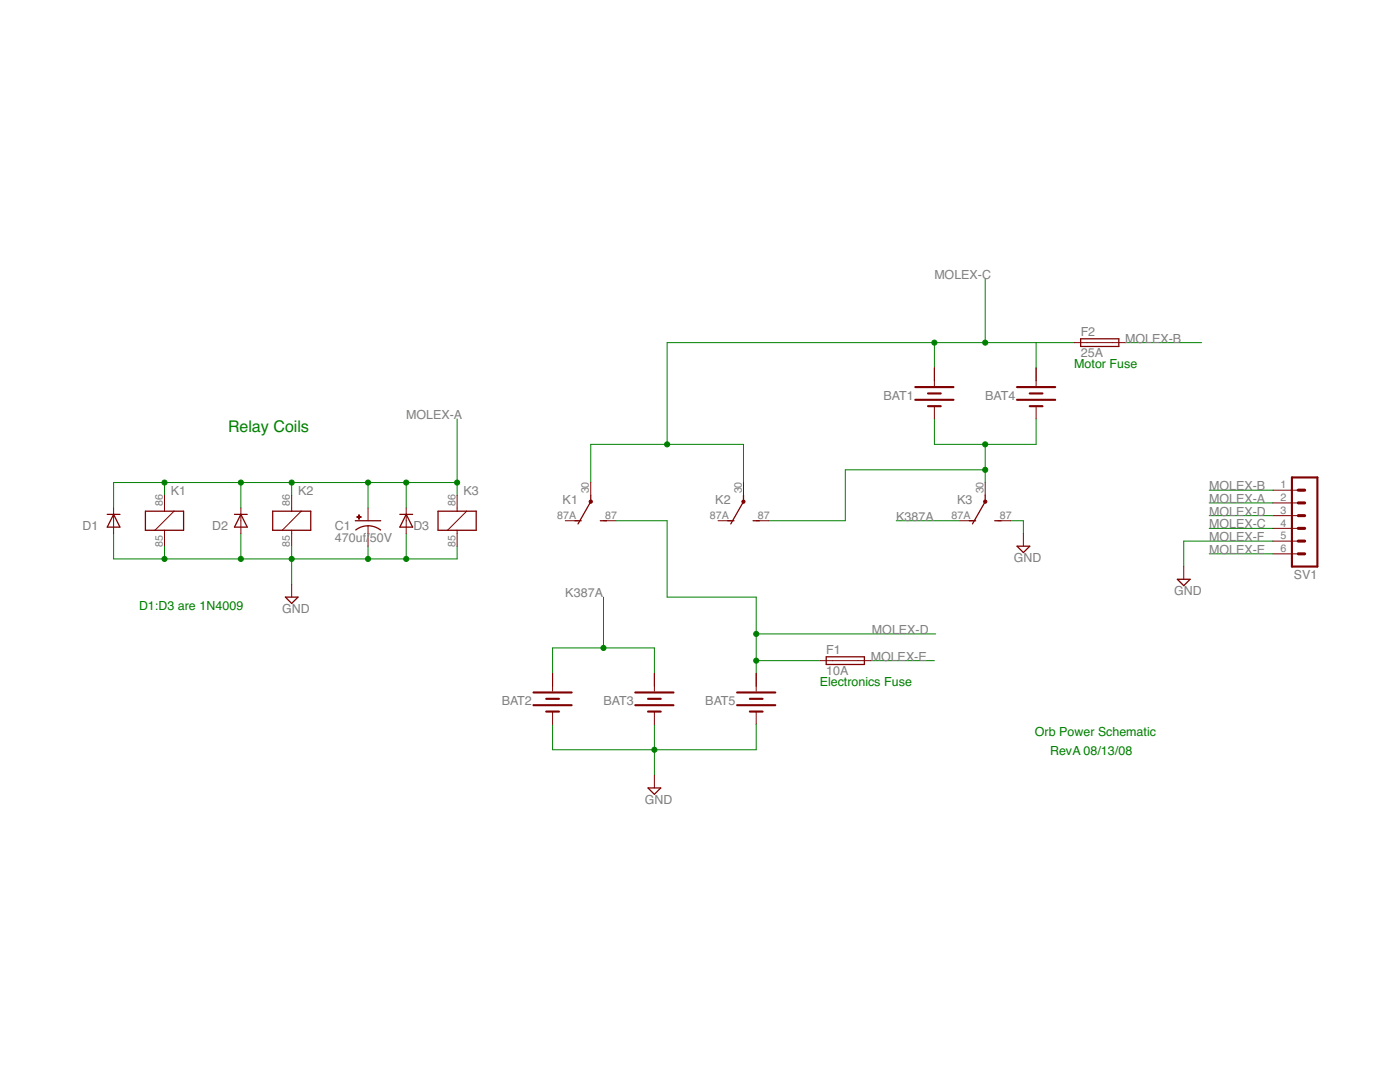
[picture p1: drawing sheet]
<svg xmlns="http://www.w3.org/2000/svg" width="279mm" height="216mm" viewBox="0 0 279 216" stroke-linecap="round" stroke-linejoin="round" font-family="sans-serif">
<g fill="#008000" stroke="#008000" stroke-width=".2">
<path d="M110.3 144.5v5.1z"/>
<path d="M110.3 149.6h20.3z"/>
<path d="M130.6 144.5v5.1z"/>
<path d="M130.6 149.6v5.1z"/>
<path d="M130.6 149.6h20.3z"/>
<path d="M150.9 144.5v5.1z"/>
<path d="M32.8 109v2.5z"/>
<path d="M22.7 111.5h10.1z"/>
<path d="M22.7 106.4v5.1z"/>
<path d="M48.1 106.4v5.1z"/>
<path d="M48.1 111.5h10.1z"/>
<path d="M58.2 109v2.5z"/>
<path d="M32.8 111.5h15.3z"/>
<path d="M81.1 106.4v5.1z"/>
<path d="M81.1 111.5h10.1z"/>
<path d="M91.2 109v2.5z"/>
<path d="M73.4 111.5h7.7z"/>
<path d="M73.4 109v2.5z"/>
<path d="M58.2 111.5h15.2z"/>
<path d="M58.2 111.5v5.1z"/>
<path d="M201.7 103.9h2.5z"/>
<path d="M204.2 103.9v2.5z"/>
<path d="M22.7 96.3v5.1z"/>
<path d="M22.7 96.3h10.1z"/>
<path d="M32.8 96.3v2.5z"/>
<path d="M58.2 96.3v2.5z"/>
<path d="M48.1 96.3h10.1z"/>
<path d="M48.1 96.3v5.1z"/>
<path d="M32.8 96.3h15.3z"/>
<path d="M81.1 96.3h10.1z"/>
<path d="M81.1 96.3v5.1z"/>
<path d="M91.2 96.3v2.5z"/>
<path d="M73.4 96.3v5.1z"/>
<path d="M73.4 96.3h7.7z"/>
<path d="M58.2 96.3h15.2z"/>
<path d="M91.2 83.6v12.7z"/>
<path d="M241.3 100.4h12.7z"/>
<path d="M110.3 129.3v5.1z"/>
<path d="M110.3 129.3h10.1z"/>
<path d="M120.4 129.3h10.2z"/>
<path d="M130.6 129.3v5.1z"/>
<path d="M120.4 119.1v10.2z"/>
<path d="M178.9 103.9h12.7z"/>
<path d="M186.5 83.6v5.1z"/>
<path d="M206.8 83.6v5.1z"/>
<path d="M196.6 93.7v2.6z"/>
<path d="M196.6 88.7v5z"/>
<path d="M196.6 88.7h10.2z"/>
<path d="M186.5 88.7h10.1z"/>
<path d="M153.5 103.9h15.2z"/>
<path d="M168.7 93.7v10.2z"/>
<path d="M168.7 93.7h27.9z"/>
<path d="M206.8 68.4v5z"/>
<path d="M186.5 68.4v5z"/>
<path d="M186.5 68.4h10.1z"/>
<path d="M196.6 68.4h10.2z"/>
<path d="M133.1 68.4h53.4z"/>
<path d="M148.4 88.7v7.6z"/>
<path d="M133.1 88.7h15.3z"/>
<path d="M133.1 68.4v20.3z"/>
<path d="M117.9 88.7h15.2z"/>
<path d="M117.9 88.7v7.6z"/>
<path d="M196.6 55.7v12.7z"/>
<path d="M206.8 68.4h7.6z"/>
<path d="M241.3 105.4h12.7z"/>
<path d="M241.3 102.9h12.7z"/>
<path d="M150.9 131.8v2.6z"/>
<path d="M150.9 126.5v5.3z"/>
<path d="M150.9 119.1v7.4z"/>
<path d="M123 103.9h10.1z"/>
<path d="M133.1 103.9v15.2z"/>
<path d="M133.1 119.1h17.8z"/>
<path d="M150.9 131.8h12.7z"/>
<path d="M150.9 126.5h35.8z"/>
<path d="M241.3 97.8h12.7z"/>
<path d="M224.6 68.4h15.2z"/>
<path d="M236.2 108h17.8z"/>
<path d="M236.2 108v5.1z"/>
<path d="M241.3 110.5h12.7z"/>
<path d="M173.8 131.8h12.7z"/>
<circle cx="130.6" cy="149.6" r=".51"/>
<circle cx="81.1" cy="111.5" r=".51"/>
<circle cx="73.4" cy="111.5" r=".51"/>
<circle cx="58.2" cy="111.5" r=".51"/>
<circle cx="48.1" cy="111.5" r=".51"/>
<circle cx="32.8" cy="111.5" r=".51"/>
<circle cx="81.1" cy="96.3" r=".51"/>
<circle cx="32.8" cy="96.3" r=".51"/>
<circle cx="48.1" cy="96.3" r=".51"/>
<circle cx="58.2" cy="96.3" r=".51"/>
<circle cx="73.4" cy="96.3" r=".51"/>
<circle cx="91.2" cy="96.3" r=".51"/>
<circle cx="120.4" cy="129.3" r=".51"/>
<circle cx="196.6" cy="88.7" r=".51"/>
<circle cx="196.6" cy="93.7" r=".51"/>
<circle cx="186.5" cy="68.4" r=".51"/>
<circle cx="133.1" cy="88.7" r=".51"/>
<circle cx="196.6" cy="68.4" r=".51"/>
<circle cx="150.9" cy="131.8" r=".51"/>
<circle cx="150.9" cy="126.5" r=".51"/>
</g>
<g fill="#800000" stroke="#800000" stroke-width=".2">
<path d="M110.3 142v2.5z"/>
<path d="M110.3 134.4v2.5z"/>
<path d="M110.3 136.9v1z"/>
<path d="M130.6 142v2.5z"/>
<path d="M130.6 134.4v2.5z"/>
<path d="M130.6 136.9v1z"/>
<path d="M150.9 142v2.5z"/>
<path d="M150.9 134.4v2.5z"/>
<path d="M150.9 136.9v1z"/>
<path d="M186.5 81v2.6z"/>
<path d="M186.5 73.4v2.6z"/>
<path d="M186.5 76v1z"/>
<path d="M206.8 81v2.6z"/>
<path d="M206.8 73.4v2.6z"/>
<path d="M206.8 76v1z"/>
<path d="M32.8 106.4v2.6z"/>
<path d="M32.8 98.8v2.6z"/>
<path d="M32.8 105.8v.6z"/>
<path d="M32.8 101.4v.6z"/>
<path d="M30.9 105.8l3.8-3.8z"/>
<path d="M112.8 103.9h2.6z"/>
<path d="M120.4 103.9h2.6z"/>
<path d="M117.9 96.3v2.5z"/>
<path d="M58.2 106.4v2.6z"/>
<path d="M58.2 98.8v2.6z"/>
<path d="M58.2 105.8v.6z"/>
<path d="M58.2 101.4v.6z"/>
<path d="M60.1 102l-3.8 3.8z"/>
<path d="M143.3 103.9h2.5z"/>
<path d="M150.9 103.9h2.6z"/>
<path d="M148.4 96.3v2.5z"/>
<path d="M91.2 106.4v2.6z"/>
<path d="M91.2 98.8v2.6z"/>
<path d="M91.2 105.8v.6z"/>
<path d="M91.2 101.4v.6z"/>
<path d="M89.3 105.8l3.8-3.8z"/>
<path d="M191.6 103.9h2.5z"/>
<path d="M199.2 103.9h2.5z"/>
<path d="M196.6 96.3v2.5z"/>
<path d="M171.2 131.8h2.6z"/>
<path d="M163.6 131.8h2.6z"/>
<path d="M166.2 131.8h5z"/>
<path d="M222 68.4h2.6z"/>
<path d="M214.4 68.4h2.5z"/>
<path d="M216.9 68.4h5.1z"/>
<path d="M130.6 154.7v2.5z"/>
<path d="M254 97.8h5.1z"/>
<path d="M254 100.4h5.1z"/>
<path d="M254 102.9h5.1z"/>
<path d="M254 105.4h5.1z"/>
<path d="M254 108h5.1z"/>
<path d="M254 110.5h5.1z"/>
<path d="M22.7 103.9v2.5z"/>
<path d="M22.7 101.4v2.5z"/>
<path d="M48.1 103.9v2.5z"/>
<path d="M48.1 101.4v2.5z"/>
<path d="M81.1 103.9v2.5z"/>
<path d="M81.1 101.4v2.5z"/>
<path d="M73.4 104.9v1.5z"/>
<path d="M73.4 101.4v2.5z"/>
<path d="M73.4 106.4v2.6z"/>
<path d="M58.2 116.6v2.5z"/>
<path d="M204.2 106.4v2.6z"/>
<path d="M236.2 113.1v2.5z"/>
<path d="M196.4 99.9l.2-.1 .3 .1v.4l-.3 .1-.2-.1z" fill-rule="evenodd"/>
<circle cx="117.9" cy="100.1" r=".33"/>
<circle cx="148.4" cy="100.1" r=".33"/>
</g>
<g fill="#800000" stroke="#800000" stroke-width=".42">
<path d="M106.5 138.2h7.6z"/>
<path d="M109 139.4h2.5z"/>
<path d="M106.5 140.7h7.6z"/>
<path d="M109 142h2.5z"/>
<path d="M126.8 138.2h7.6z"/>
<path d="M129.3 139.4h2.6z"/>
<path d="M126.8 140.7h7.6z"/>
<path d="M129.3 142h2.6z"/>
<path d="M147.1 138.2h7.6z"/>
<path d="M149.6 139.4h2.6z"/>
<path d="M147.1 140.7h7.6z"/>
<path d="M149.6 142h2.6z"/>
<path d="M182.7 77.2h7.6z"/>
<path d="M185.2 78.5h2.5z"/>
<path d="M182.7 79.8h7.6z"/>
<path d="M185.2 81h2.5z"/>
<path d="M203 77.2h7.6z"/>
<path d="M205.5 78.5h2.5z"/>
<path d="M203 79.8h7.6z"/>
<path d="M205.5 81h2.5z"/>
<path d="M257.8 95.3h5.1z"/>
<path d="M262.9 95.3v17.8z"/>
<path d="M257.8 95.3v17.8z"/>
<path d="M257.8 113.1h5.1z"/>
</g>
<g fill="#800000" stroke="#800000" stroke-width=".25">
<path d="M29 105.8h1.9z"/>
<path d="M36.6 102v3.8z"/>
<path d="M34.7 102h1.9z"/>
<path d="M29 102v3.8z"/>
<path d="M32.8 105.8h3.8z"/>
<path d="M29 102h3.8z"/>
<path d="M30.9 105.8h1.9z"/>
<path d="M32.8 102h1.9z"/>
<path d="M114.7 103.9h1.3z"/>
<path d="M119.8 103.9h1.3z"/>
<path d="M117.9 100.1l-2.5 4.4z"/>
<path d="M117.9 98.8v1.3z"/>
<path d="M54.4 105.8h1.9z"/>
<path d="M62 102v3.8z"/>
<path d="M60.1 102h1.9z"/>
<path d="M54.4 102v3.8z"/>
<path d="M58.2 105.8h3.8z"/>
<path d="M54.4 102h3.8z"/>
<path d="M56.3 105.8h1.9z"/>
<path d="M58.2 102h1.9z"/>
<path d="M145.2 103.9h1.3z"/>
<path d="M150.3 103.9h1.3z"/>
<path d="M148.4 100.1l-2.6 4.4z"/>
<path d="M148.4 98.8v1.3z"/>
<path d="M87.4 105.8h1.9z"/>
<path d="M95 102v3.8z"/>
<path d="M93.1 102h1.9z"/>
<path d="M87.4 102v3.8z"/>
<path d="M91.2 105.8h3.8z"/>
<path d="M87.4 102h3.8z"/>
<path d="M89.3 105.8h1.9z"/>
<path d="M91.2 102h1.9z"/>
<path d="M193.4 103.9h1.3z"/>
<path d="M198.5 103.9h1.3z"/>
<path d="M196.6 100.1l-2.5 4.4z"/>
<path d="M196.6 98.8v1.3z"/>
<path d="M164.9 132.6h7.6z"/>
<path d="M164.9 131.1h7.6z"/>
<path d="M172.5 131.1v1.5z"/>
<path d="M164.9 131.1v1.5z"/>
<path d="M215.7 69.1h7.6z"/>
<path d="M215.7 67.6h7.6z"/>
<path d="M223.3 67.6v1.5z"/>
<path d="M215.7 67.6v1.5z"/>
<path d="M129.3 157.2h2.6z"/>
<path d="M131.9 157.2l-1.3 1.3z"/>
<path d="M129.3 157.2l1.3 1.3z"/>
<path d="M22.7 102.6l1.2 2.6z"/>
<path d="M22.7 102.6l-1.3 2.6z"/>
<path d="M21.4 102.6h1.3z"/>
<path d="M21.4 105.2h2.5z"/>
<path d="M22.7 102.6h1.2z"/>
<path d="M48.1 102.6l1.2 2.6z"/>
<path d="M48.1 102.6l-1.3 2.6z"/>
<path d="M46.8 102.6h1.3z"/>
<path d="M46.8 105.2h2.5z"/>
<path d="M48.1 102.6h1.2z"/>
<path d="M81.1 102.6l1.2 2.6z"/>
<path d="M81.1 102.6l-1.3 2.6z"/>
<path d="M79.8 102.6h1.3z"/>
<path d="M79.8 105.2h2.5z"/>
<path d="M81.1 102.6h1.2z"/>
<path d="M70.9 103.9h5.1z"/>
<path d="M57 119.1h2.5z"/>
<path d="M59.5 119.1l-1.3 1.3z"/>
<path d="M57 119.1l1.2 1.3z"/>
<path d="M203 109h2.5z"/>
<path d="M205.5 109l-1.3 1.3z"/>
<path d="M203 109l1.2 1.3z"/>
<path d="M235 115.6h2.5z"/>
<path d="M237.5 115.6l-1.3 1.3z"/>
<path d="M235 115.6l1.2 1.3z"/>
</g>
<g fill="#800000" stroke="#800000" stroke-width=".61">
<path d="M259.1 102.9h1.3z"/>
<path d="M259.1 100.4h1.3z"/>
<path d="M259.1 97.8h1.3z"/>
<path d="M259.1 108h1.3z"/>
<path d="M259.1 105.4h1.3z"/>
<path d="M259.1 110.5h1.3z"/>
</g>
<path d="M71 105.7a4 4 0 0 1 4.9 0" fill="none" stroke="#800000" stroke-width=".25"/>
<g fill="#800000" stroke="#800000" stroke-width=".2">
<path d="M71.2 103.1h.9v.1h-.9z"/>
<path d="M71.6 102.7h.1v.9h-.1z"/>
</g>
<text font-size="3.2" fill="#008000" x="45.5" y="86.1">Relay Coils</text>
<g font-size="2.5" fill="#808080">
<text x="186.5" y="55.7">MOLEX-C</text>
<text x="215.7" y="67">F2</text>
<text x="215.7" y="71.3">25A</text>
<text x="224.6" y="68.4">MOLEX-B</text>
<text x="81.1" y="83.6">MOLEX-A</text>
<text x="176.3" y="79.8">BAT1</text>
<text x="196.6" y="79.8">BAT4</text>
<text x="34.1" y="98.8">K1</text>
<text x="59.5" y="98.8">K2</text>
<text x="92.5" y="98.8">K3</text>
<text x="112.3" y="100.6">K1</text>
<text x="142.7" y="100.6">K2</text>
<text x="191" y="100.6">K3</text>
<text x="241.3" y="100.4">MOLEX-A</text>
<text x="241.3" y="97.8">MOLEX-B</text>
<text x="16.5" y="105.7">D1</text>
<text x="42.4" y="105.7">D2</text>
<text x="66.9" y="105.8">C1</text>
<text x="82.5" y="105.7">D3</text>
<text x="178.8" y="103.9">K387A</text>
<text x="241.3" y="105.4">MOLEX-C</text>
<text x="241.3" y="102.9">MOLEX-D</text>
<text x="241.3" y="108">MOLEX-F</text>
<text x="66.9" y="108.1">470uf/</text>
<text x="73.8" y="108.1">50V</text>
<text x="202.3" y="112.2">GND</text>
<text x="241.3" y="110.5">MOLEX-E</text>
<text x="112.8" y="119.1">K387A</text>
<text x="234.3" y="118.8">GND</text>
<text x="258.2" y="115.6">SV1</text>
<text x="56.3" y="122.3">GND</text>
<text x="164.9" y="130.4">F1</text>
<text x="173.8" y="131.8">MOLEX-E</text>
<text x="174" y="126.5">MOLEX-D</text>
<text x="164.9" y="134.8">10A</text>
<text x="100.1" y="140.7">BAT2</text>
<text x="120.4" y="140.7">BAT3</text>
<text x="140.8" y="140.7">BAT5</text>
<text x="128.7" y="160.4">GND</text>
</g>
<g font-size="2.5" fill="#008000">
<text x="214.4" y="73.4">Motor Fuse</text>
<text x="27.7" y="121.7">D1:D3 are 1N4009</text>
<text x="163.6" y="136.9">Electronics Fuse</text>
<text x="206.5" y="146.8">Orb Power Schematic</text>
<text x="209.6" y="150.6">RevA 08/13/08</text>
</g>
<g font-size="2.1" fill="#808080">
<text x="32.5" y="101" transform="rotate(-90 32.5 101)">86</text>
<text x="57.9" y="101" transform="rotate(-90 57.9 101)">86</text>
<text x="90.9" y="101" transform="rotate(-90 90.9 101)">86</text>
<text x="117.5" y="98.5" transform="rotate(-90 117.5 98.5)">30</text>
<text x="148" y="98.5" transform="rotate(-90 148 98.5)">30</text>
<text x="196.3" y="98.5" transform="rotate(-90 196.3 98.5)">30</text>
<text x="255.6" y="97.5">1</text>
<text x="255.6" y="100">2</text>
<text x="111.2" y="103.5">87A</text>
<text x="120.8" y="103.5">87</text>
<text x="141.7" y="103.5">87A</text>
<text x="151.3" y="103.5">87</text>
<text x="189.9" y="103.5">87A</text>
<text x="199.5" y="103.5">87</text>
<text x="255.6" y="102.5">3</text>
<text x="255.6" y="105.1">4</text>
<text x="255.6" y="107.6">5</text>
<text x="32.5" y="109.2" transform="rotate(-90 32.5 109.2)">85</text>
<text x="57.9" y="109.2" transform="rotate(-90 57.9 109.2)">85</text>
<text x="90.9" y="109.2" transform="rotate(-90 90.9 109.2)">85</text>
<text x="255.6" y="110.2">6</text>
</g>
</svg>
